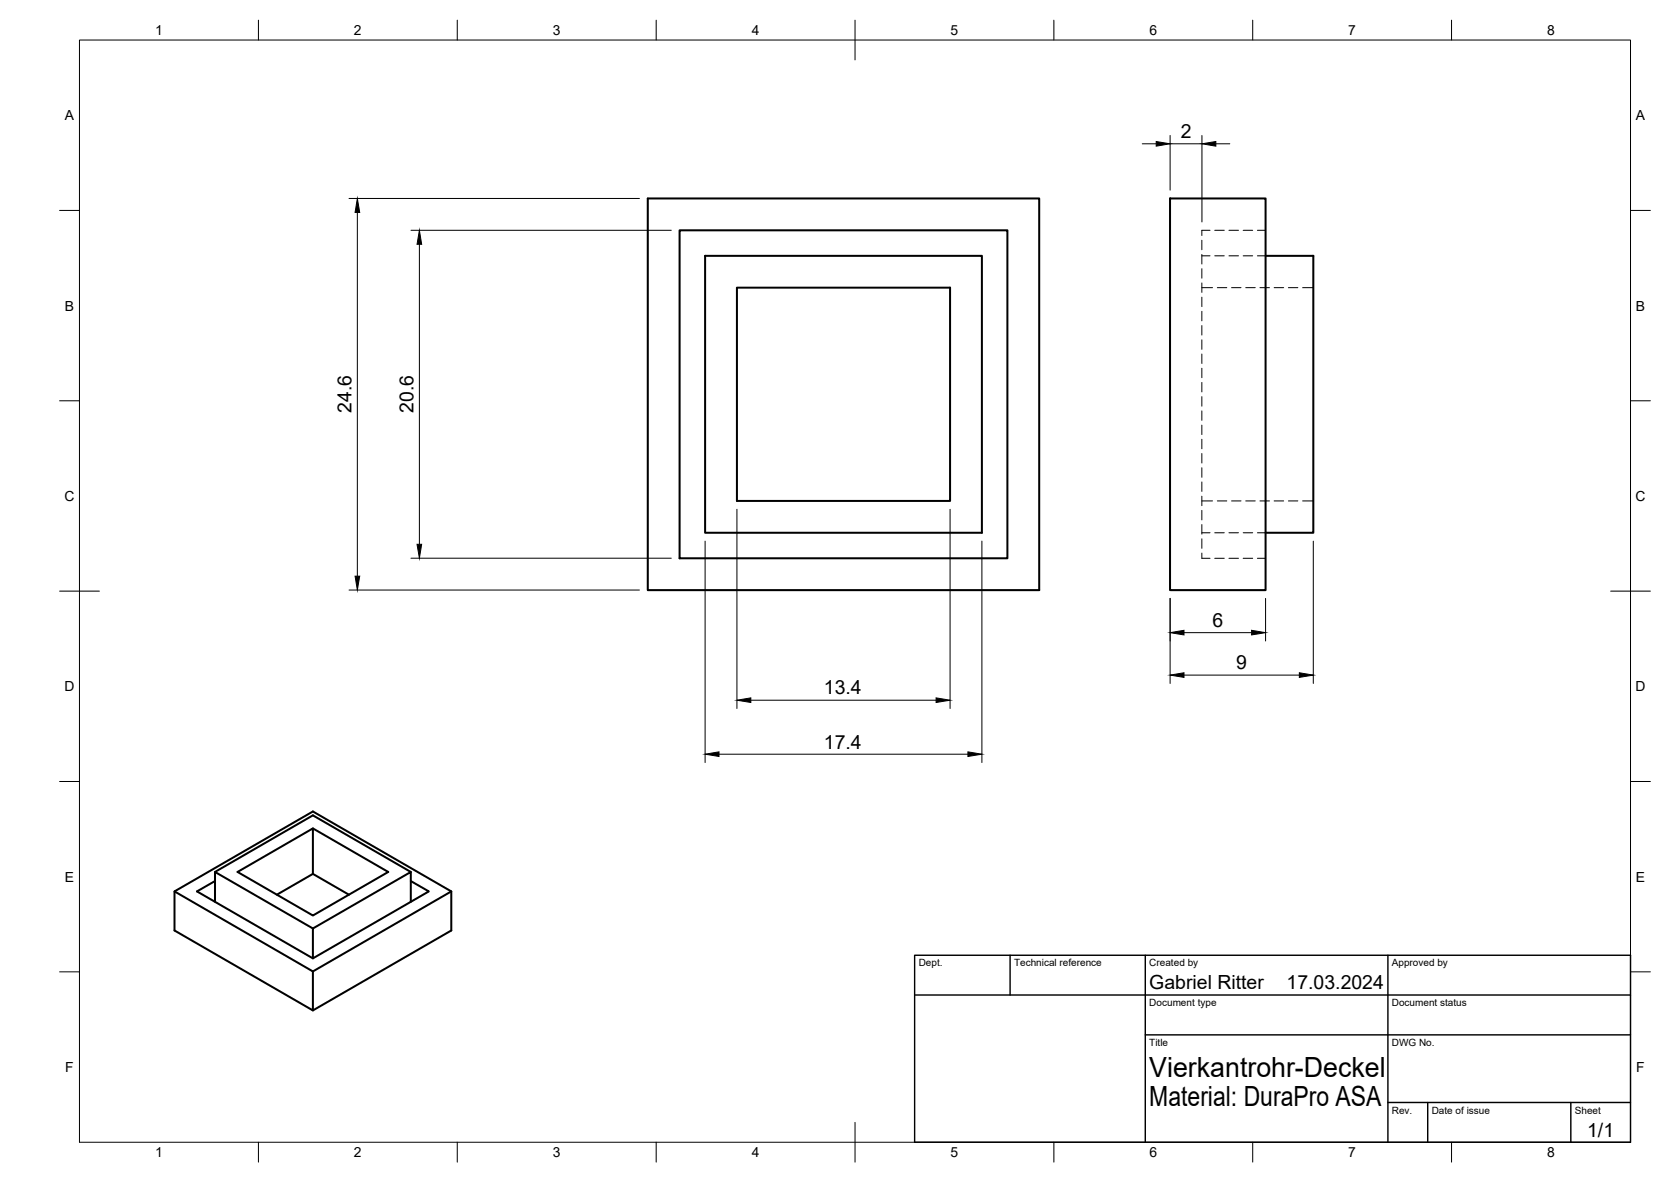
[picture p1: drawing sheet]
<svg xmlns="http://www.w3.org/2000/svg" width="420mm" height="297mm" viewBox="0 0 420 297" stroke-linecap="round" stroke-linejoin="round" font-family="sans-serif">
<!-- layer: Visible -->
<g fill="none" stroke="#000" stroke-width=".51">
<path d="M162.9 49.9h98.4v98.4h-98.4zM170.9 57.9h82.4v82.4h-82.4zM294.2 49.9h24v98.4h-24zM177.3 64.3h69.6v69.6h-69.6zM185.3 72.3h53.6v53.6h-53.6zM318.2 64.3h12v69.6h-12M54.1 219.1l24.6 14.2M78.7 208.2l18.9 10.9-18.9 11-19-11 19-10.9v11.4M103.3 219.1l-24.6-14.2-24.6 14.2v7.5M43.9 224l34.8 20.1v9.8l-34.8-20.1v-9.8l34.8-20.1 34.8 20.1v9.8l-34.8 20.1M54.1 221.4l-4.6 2.6 29.2 16.8 29.1-16.8-4.5-2.6M69.6 224.8l9.1-5.2 9 5.2"/>
<path d="M103.3 226.6v-7.5l-24.6 14.2v7.5M113.5 224l-34.8 20.1"/>
</g>
<!-- layer: Hidden -->
<g fill="none" stroke="#000" stroke-width=".25">
<path d="M304.2 57.9h-2v1.3M305.4 57.9h2.4M309 57.9h2.4M312.6 57.9h2.4M316.2 57.9h2M302.2 60.4v2.4M302.2 64v2.3M302.2 67.5v2.4M302.2 71.1v2.4M302.2 74.7v2.4M302.2 78.2v2.4M302.2 72.3h2.7"/>
<path d="M302.2 64.3h2M305.4 64.3h2.4M306.1 72.3h2.4M309 64.3h2.4M309.7 72.3h2.3M312.6 64.3h2.4M313.2 72.3h2.4M316.2 64.3h2M316.8 72.3h2.4M320.4 72.3h2.4M324 72.3h2.3M327.5 72.3h2.7"/>
<path d="M302.2 81.8v2.4M302.2 85.4v2.4M302.2 89v2.3M302.2 92.5v2.4M302.2 96.1v2.4M302.2 99.7v2.4M302.2 103.3v2.3M302.2 106.8v2.4M302.2 110.4v2.4M302.2 114v2.4M302.2 117.5v2.4M302.2 121.1v2.4"/>
<path d="M302.2 124.7v2.4M302.2 128.3v2.3M302.2 131.8v2.4M302.2 135.4v2.4M302.2 139v1.3h2M302.2 125.9h2.7M302.2 133.9h2M305.4 133.9h2.4M306.1 125.9h2.4M309 133.9h2.4M309.7 125.9h2.3M312.6 133.9h2.4"/>
<path d="M313.2 125.9h2.4M316.2 133.9h2M316.8 125.9h2.4M320.4 125.9h2.4M324 125.9h2.3M327.5 125.9h2.7M305.4 140.3h2.4M309 140.3h2.4M312.6 140.3h2.4M316.2 140.3h2"/>
</g>
<!-- layer: BORDER -->
<g fill="none" stroke="#000" stroke-width=".25">
<path d="M20 10.1h390v276.9h-390zM65 5.1v5M115 5.1v5M165 5.1v5M215 5.1v10M265 5.1v5M315 5.1v5M365 5.1v5M15 52.9h5M410 52.9h5M15 100.7h5M410 100.7h5"/>
<path d="M15 148.6h10M405 148.6h10M15 196.4h5M410 196.4h5M15 244.2h5M410 244.2h5M65 287v5M115 287v5M165 287v5M215 282.1v9.9M265 287v5M315 287v5"/>
<path d="M365 287v5"/>
</g>
<!-- layer: TITLEBLOCK -->
<path d="M230 240.1h180v46.9h-180zM230 250h180M254 240.1v9.9M288 240.1v46.9M349 240.1v46.9M288 260.1h122M349 277.1h61M359 277.1v9.9M395 277.1v9.9" fill="none" stroke="#000" stroke-width=".36"/>
<!-- layer: FD_Dimensions -->
<g fill="none" stroke="#000" stroke-width=".25">
<path d="M287.2 36.1h3.5M294.2 34v13.8M294.2 36.1h8M302.2 34v21.8M305.7 36.1h3.5M87.8 49.9h73M89.9 53.4v91.4M103.3 57.9h65.5M105.5 61.4v75.4M177.3 136v55.6M185.3 128v50.1M238.9 128v50.1"/>
<path d="M246.9 136v55.6M330.2 136v35.8M87.8 148.3h73M103.3 140.3h65.5M294.2 150.4v21.4M297.7 159h17M318.2 150.4v10.7M188.8 176h46.6M297.7 169.7h29M180.8 189.5h62.6"/>
</g>
<g fill="#000" stroke="#000" stroke-width=".25">
<path d="M290.7 35.6l3.5 .5-3.5 .6zM302.2 36.1l3.5-.5v1.1zM89.9 49.9l.5 3.5h-1.1zM105.5 57.9l.5 3.5h-1.1zM104.9 136.8h1.1l-.5 3.5zM89.3 144.8h1.1l-.5 3.5zM294.2 159l3.5-.6v1.2zM314.7 158.4l3.5 .6-3.5 .6zM185.3 176l3.5-.6v1.1zM235.4 175.4l3.5 .6-3.5 .5zM294.2 169.7l3.5-.6v1.1zM326.7 169.1l3.5 .6-3.5 .5z"/>
<path d="M177.3 189.5l3.5-.6v1.2zM243.4 188.9l3.5 .6-3.5 .6z"/>
</g>
<g font-size="7">
<text x="289" y="270.6">Vierkantrohr-Deckel</text>
<text x="289" y="278.1">Material: DuraPro ASA</text>
</g>
<g font-size="4.9">
<text x="296.9" y="34.7">2</text>
<text x="88.4" y="103.8" transform="rotate(-90 88.4 103.8)">24.6</text>
<text x="104" y="103.8" transform="rotate(-90 104 103.8)">20.6</text>
<text x="304.9" y="157.5">6</text>
<text x="310.9" y="168.2">9</text>
<text x="207.2" y="174.5">13.4</text>
<text x="207.2" y="188.1">17.4</text>
<text x="289" y="248.5">Gabriel Ritter</text>
<text x="323.5" y="248.5">17.03.2024</text>
<text x="399.1" y="285.7">1/1</text>
</g>
<g font-size="3.5">
<text x="39" y="8.8">1</text>
<text x="89" y="8.8">2</text>
<text x="139" y="8.8">3</text>
<text x="189" y="8.8">4</text>
<text x="239" y="8.8">5</text>
<text x="289" y="8.8">6</text>
<text x="339" y="8.8">7</text>
<text x="389" y="8.8">8</text>
<text x="16.3" y="30.2">A</text>
<text x="411.3" y="30.2">A</text>
<text x="16.3" y="78">B</text>
<text x="411.3" y="78">B</text>
<text x="16.2" y="125.9">C</text>
<text x="411.2" y="125.9">C</text>
<text x="16.2" y="173.7">D</text>
<text x="411.2" y="173.7">D</text>
<text x="16.3" y="221.6">E</text>
<text x="411.3" y="221.6">E</text>
<text x="16.4" y="269.4">F</text>
<text x="411.4" y="269.4">F</text>
<text x="39" y="290.8">1</text>
<text x="89" y="290.8">2</text>
<text x="139" y="290.8">3</text>
<text x="189" y="290.8">4</text>
<text x="239" y="290.8">5</text>
<text x="289" y="290.8">6</text>
<text x="339" y="290.8">7</text>
<text x="389" y="290.8">8</text>
</g>
<g font-size="2.5">
<text x="231" y="242.9">Dept.</text>
<text x="255" y="242.9">Technical reference</text>
<text x="289" y="242.9">Created by</text>
<text x="350" y="242.9">Approved by</text>
<text x="289" y="252.8">Document type</text>
<text x="350" y="252.8">Document status</text>
<text x="289" y="262.9">Title</text>
<text x="350" y="262.9">DWG No.</text>
<text x="350" y="279.9">Rev.</text>
<text x="360" y="279.9">Date of issue</text>
<text x="396" y="279.9">Sheet</text>
</g>
</svg>
